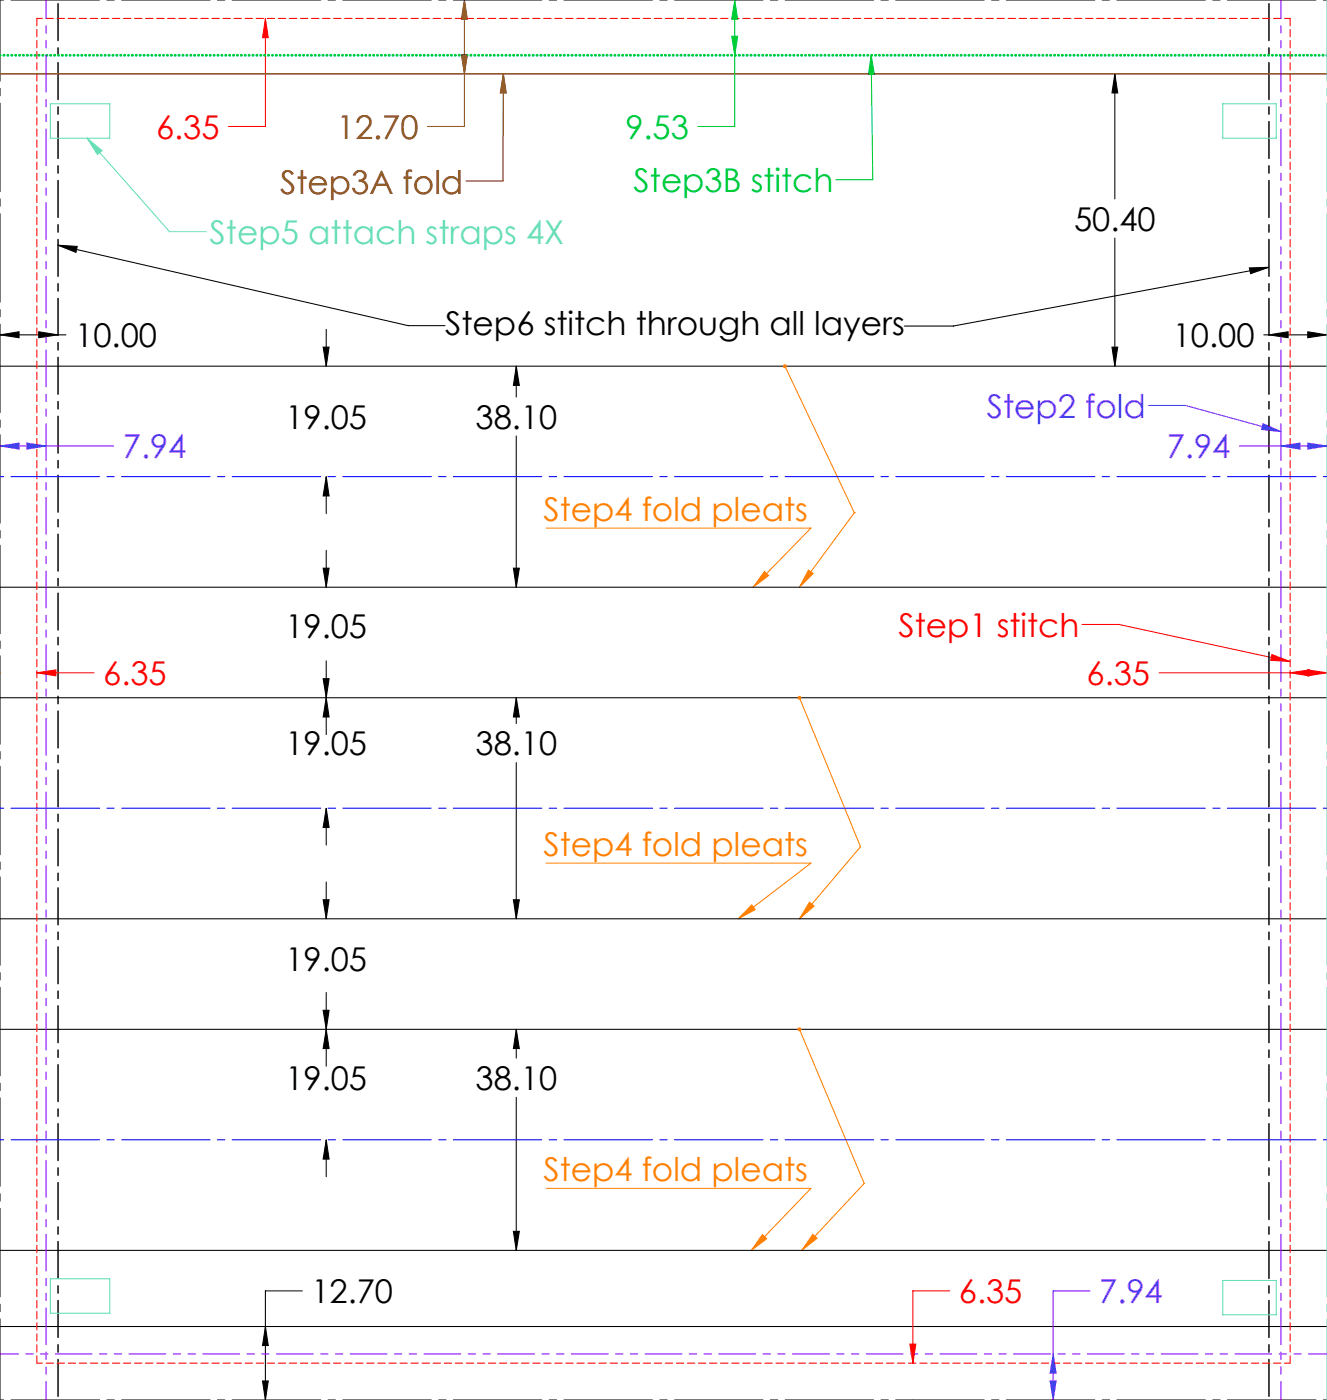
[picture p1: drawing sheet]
<svg xmlns="http://www.w3.org/2000/svg" width="229mm" height="241mm" viewBox="0 0 229 241" stroke-linecap="round" stroke-linejoin="round" font-family="sans-serif">
<g fill="none" stroke="#000" stroke-width=".18">
<path d="M192.1 12.7l.4 3.3h-.9zM192.1 12.7v21.6M0 57.7l3.3-.5v1zM0 57.7h11.4M6.7 57.2l3.3 .5-3.3 .5zM10 42.3l3.3 .2-.2 1zM10 42.3l60.3 13.8h6.4M55.7 59.8h1l-.5 3.3zM56.2 56.8v6.3M191.6 59.8h.9l-.4 3.3zM192.1 41v22.1M215.2 46.2l3.4-.1-3.2 1.1z"/>
<path d="M217.7 57.7h10.9M218.6 46.1l-54.4 10.1h-8.4M218.6 57.7l3.3-.5v1zM225.3 57.2l3.3 .5-3.3 .5zM0 63.1h228.6M88.9 63.1l.6 3.3h-1.1zM88.9 63.1v5.3M88.9 75.1v26.1M55.7 97.9h1l-.5 3.3zM56.2 82.2l.5 3.3h-1zM56.2 82.2v6.3M56.2 94.9v6.3"/>
<path d="M88.4 97.9h1.1l-.6 3.3zM0 101.2h228.6M55.7 117h1l-.5 3.3zM56.2 113.9v12.7M0 120.3h228.6M56.2 120.3l.5 3.3h-1zM56.2 139.3l.5 3.3h-1zM56.2 139.3v6.4M88.9 120.3l.6 3.3h-1.1zM88.9 120.3v4.4M88.9 131.4v27M0 158.4h228.6"/>
<path d="M55.7 155.1h1l-.5 3.3zM56.2 152v6.4M88.4 155.1h1.1l-.6 3.3zM0 177.4h228.6M55.7 174.1h1l-.5 3.3zM56.2 177.4l.5 3.3h-1zM56.2 171.1v12.7M88.9 177.4l.6 3.3h-1.1zM88.9 177.4v5M56.2 196.5l.5 3.3h-1zM56.2 196.5v6.3M88.9 189.1v26.4"/>
<path d="M0 215.5h228.6M88.4 212.2h1.1l-.6 3.3zM0 228.6h228.6M45.2 238h1l-.5 3.3zM45.7 228.6l.5 3.3h-1zM52.1 222.5h-6.4v18.8"/>
</g>
<path d="M80 0l.5 3.3h-1zM80 0v21.8h-6.3M79.5 9.4h1l-.5 3.3zM86.7 12.7l.5 3.3h-1zM86.7 12.7l-.1 18.5h-6.3" fill="none" stroke="#800000" stroke-width=".18"/>
<g fill="none" stroke="#f00" stroke-width=".18">
<path d="M45.7 3.2l.5 3.3h-1zM45.7 3.2v18.6h-6.3M0 116h-.1M6.3 116h9.9M6.3 116l3.3-.5v1zM186.4 107.6h6.4l29.4 6.4M199.7 116h28.9M219.1 112.8l3.1 1.2-3.3-.2zM222.2 116l3.3-.5v1zM225.3 115.5l3.3 .5-3.3 .5zM156.7 231.7h1.1l-.5 3.3zM163.6 222.5h-6.3v12.5"/>
<path d="M157.3 241.3h.1"/>
</g>
<g fill="none" stroke="#ff8000" stroke-width=".18">
<path d="M135.2 63.1l12 25.3M94.1 91h45.6l-9.9 10.2M131.7 98.5l.7 .7-2.6 2zM139.3 98.2l.8 .6-2.4 2.4zM147.2 88.4l-9.5 12.8M147.2 88.4h.1M137.7 120.3l10.5 25.6-10.5 12.5M94.1 148.8h45.6l-12.5 9.6M129.5 156l.6 .8-2.9 1.6zM139.5 155.5l.7 .7-2.5 2.2zM137.7 177.4l11.2 26.6-10.8 11.5M94.1 204.8h45.6l-10.3 10.7"/>
<path d="M131.3 212.8l.8 .7-2.7 2zM140 212.8l.8 .6-2.7 2.1z"/>
</g>
<path d="M126.6 0v21.8h-6.4M126 6.2h1.1l-.5 3.3zM126.6 0l.5 3.3h-1.1zM150.1 9.5l.5 3.3h-1zM150.1 9.5l.3 21.5h-6.4" fill="none" stroke="#0c3" stroke-width=".18"/>
<path d="M8.7 17.9h10.2v5.9h-10.2zM210.6 17.9h9.3v5.9h-9.3zM15 23.8l2.6 2.2-.8 .6zM15 23.8l14.2 16.1h6.4M8.7 220.4h10.2v5.9h-10.2zM210.6 220.7h9.3v5.9h-9.3z" fill="none" stroke="#55d9d2" stroke-width=".18"/>
<path d="M0 76.9l3.3-.5v1zM0 76.9h19.6M4.6 76.4l3.3 .5-3.3 .5zM197.9 69.9h6.3l16.5 4.5M213.5 76.9h15.1M217.6 73l3.1 1.4-3.4-.4zM220.7 76.9l3.2-.5v1zM225.3 76.4l3.3 .5-3.3 .5zM180.9 238h1l-.5 3.3zM181.4 233.4l.5 3.3h-1zM187.8 222.5h-6.4v18.8" fill="none" stroke="#8000ff" stroke-width=".18"/>
<path d="M0 0h228.6M0 241.3h228.6" fill="none" stroke="#000" stroke-width=".18" stroke-dasharray="15.2 1.3 1.3 1.3" stroke-dashoffset="-1.9"/>
<path d="M0 241.3v-241.3" fill="none" stroke="#000" stroke-width=".18" stroke-dasharray="15.2 1.3 1.3 1.3" stroke-dashoffset="1.3"/>
<path d="M10 0v241.3M218.6 0v241.3" fill="none" stroke="#000" stroke-width=".25" stroke-dasharray="6.3 1.3 1.3 1.3" stroke-dashoffset="-.6"/>
<path d="M6.3 3.2h215.9M6.3 234.9h215.9" fill="none" stroke="#f00" stroke-width=".18" stroke-dasharray="1.3 .6" stroke-dashoffset=".3"/>
<path d="M6.3 3.2v231.7M222.2 3.2v231.7" fill="none" stroke="#f00" stroke-width=".18" stroke-dasharray="1.3 .6"/>
<path d="M0 12.7h228.6" fill="none" stroke="#804000" stroke-width=".25"/>
<path d="M0 9.5h228.6" fill="none" stroke="#0c3" stroke-width=".5" stroke-dasharray="0 .6"/>
<path d="M228.6 0v241.3" fill="none" stroke="#55d9d2" stroke-width=".18" stroke-dasharray="15.2 1.3 1.3 1.3" stroke-dashoffset="1.3"/>
<path d="M0 82.1h228.6M0 139.3h228.6M0 196.4h228.6" fill="none" stroke="#00f" stroke-width=".18" stroke-dasharray="15.2 1.3 1.3 1.3" stroke-dashoffset="-1.9"/>
<path d="M7.9 0v241.3M220.7 0v241.3M0 233.4h228.6" fill="none" stroke="#8000ff" stroke-width=".18" stroke-dasharray="6.3 1.3 1.3 1.3 1.3 1.3" stroke-dashoffset="3.2"/>
<path d="M215.2 46.2l3.4-.1-3.2 1.1zM10 42.3l3.3 .2-.2 1z" fill="#000"/>
<path d="M86.7 12.7l.5 3.3h-1z" fill="#800000"/>
<path d="M219.1 112.8l3.1 1.2-3.3-.2z" fill="#f00"/>
<g fill="#ff8000">
<path d="M131.7 98.5l.7 .7-2.6 2zM129.5 156l.6 .8-2.9 1.6zM131.3 212.8l.8 .7-2.7 2z"/>
<path d="M135.1 62.8a.35 .35 0 0 0-.2 .5 .35 .35 0 0 0 .6 0 .35 .35 0 0 0-.2-.5h-.2l.1 .3zM139.3 98.2l.8 .6-2.4 2.4zM137.4 120.1a.35 .35 0 0 0 .2 .5 .35 .35 0 0 0 .5-.3 .35 .35 0 0 0-.5-.4l.1 .4-.1-.4zM139.5 155.5l.7 .7-2.5 2.2zM137.4 177.2a.33 .33 0 0 0 .2 .5 .33 .33 0 0 0 .4-.3 .33 .33 0 0 0-.4-.3l.1 .3-.1-.3zM140 212.8l.8 .6-2.7 2.1z"/>
</g>
<path d="M150.1 9.5l.5 3.3h-1z" fill="#0c3"/>
<path d="M15 23.8l2.6 2.2-.8 .6z" fill="#55d9d2"/>
<path d="M217.6 73l3.1 1.4-3.4-.4z" fill="#8000ff"/>
<g fill="#000">
<path d="M6.7 57.2l3.3 .5-3.3 .5zM0 57.7l3.3-.5v1zM225.3 57.2l3.3 .5-3.3 .5zM218.6 57.7l3.3-.5v1z"/>
<path d="M191.6 59.8h.9l-.4 3.3zM192.1 12.7l.4 3.3h-.9zM88.9 63.1l.6 3.3h-1.1zM88.4 97.9h1.1l-.6 3.3zM56.2 120.3l.5 3.3h-1zM55.7 97.9h1l-.5 3.3zM55.7 117h1l-.5 3.3zM56.2 139.3l.5 3.3h-1zM88.9 120.3l.6 3.3h-1.1zM88.4 155.1h1.1l-.6 3.3zM56.2 177.4l.5 3.3h-1zM55.7 155.1h1l-.5 3.3zM56.2 196.5l.5 3.3h-1zM55.7 174.1h1l-.5 3.3zM88.9 177.4l.6 3.3h-1.1zM88.4 212.2h1.1l-.6 3.3zM45.7 228.6l.5 3.3h-1zM45.2 238h1l-.5 3.3zM55.7 59.8h1l-.5 3.3zM56.2 82.2l.5 3.3h-1z"/>
</g>
<path d="M79.5 9.4h1l-.5 3.3zM80 0l.5 3.3h-1z" fill="#800000"/>
<path d="M156.7 231.7h1.1l-.5 3.3zM156.7 241.3h1.1zM225.3 115.5l3.3 .5-3.3 .5zM222.2 116l3.3-.5v1zM45.2 -.1h1zM45.7 3.2l.5 3.3h-1zM-.1 115.5v1zM6.3 116l3.3-.5v1z" fill="#f00"/>
<path d="M126 6.2h1.1l-.5 3.3zM126.6 0l.5 3.3h-1.1z" fill="#0c3"/>
<path d="M180.9 238h1l-.5 3.3zM181.4 233.4l.5 3.3h-1zM225.3 76.4l3.3 .5-3.3 .5zM220.7 76.9l3.2-.5v1zM0 76.9l3.3-.5v1zM4.6 76.4l3.3 .5-3.3 .5z" fill="#8000ff"/>
<g font-size="5.6" fill="#f00">
<text x="26.9" y="23.9">6.35</text>
<text x="154.8" y="109.8">Step1 stitch</text>
<text x="17.8" y="118.1">6.35</text>
<text x="187.2" y="118.1">6.35</text>
<text x="165.2" y="224.6">6.35</text>
</g>
<g font-size="5.6" fill="#800000">
<text x="58" y="23.9">12.70</text>
<text x="48.3" y="33.4">Step3A fold</text>
</g>
<g font-size="5.6" fill="#0c3">
<text x="107.7" y="23.9">9.53</text>
<text x="109.1" y="33.2">Step3B stitch</text>
</g>
<g font-size="5.6">
<text x="185" y="39.8">50.40</text>
<text x="13" y="59.8">10.00</text>
<text x="76.7" y="57.7">Step6 stitch through all layers</text>
<text x="202" y="59.8">10.00</text>
<text x="49.2" y="73.9">19.05</text>
<text x="81.9" y="73.9">38.10</text>
<text x="49.2" y="109.9">19.05</text>
<text x="49.2" y="130.2">19.05</text>
<text x="81.9" y="130.2">38.10</text>
<text x="49.2" y="167.4">19.05</text>
<text x="49.2" y="187.9">19.05</text>
<text x="81.9" y="187.9">38.10</text>
<text x="53.7" y="224.6">12.70</text>
</g>
<text font-size="5.6" fill="#55d9d2" x="36.1" y="42.1">Step5 attach straps 4X</text>
<g font-size="5.6" fill="#8000ff">
<text x="170" y="72">Step2 fold</text>
<text x="21.2" y="79">7.94</text>
<text x="201" y="79">7.94</text>
<text x="189.4" y="224.6">7.94</text>
</g>
<g font-size="5.6" fill="#ff8000">
<text x="93.6" y="89.8">Step4 fold pleats</text>
<text x="93.6" y="147.5">Step4 fold pleats</text>
<text x="93.6" y="203.6">Step4 fold pleats</text>
</g>
</svg>
